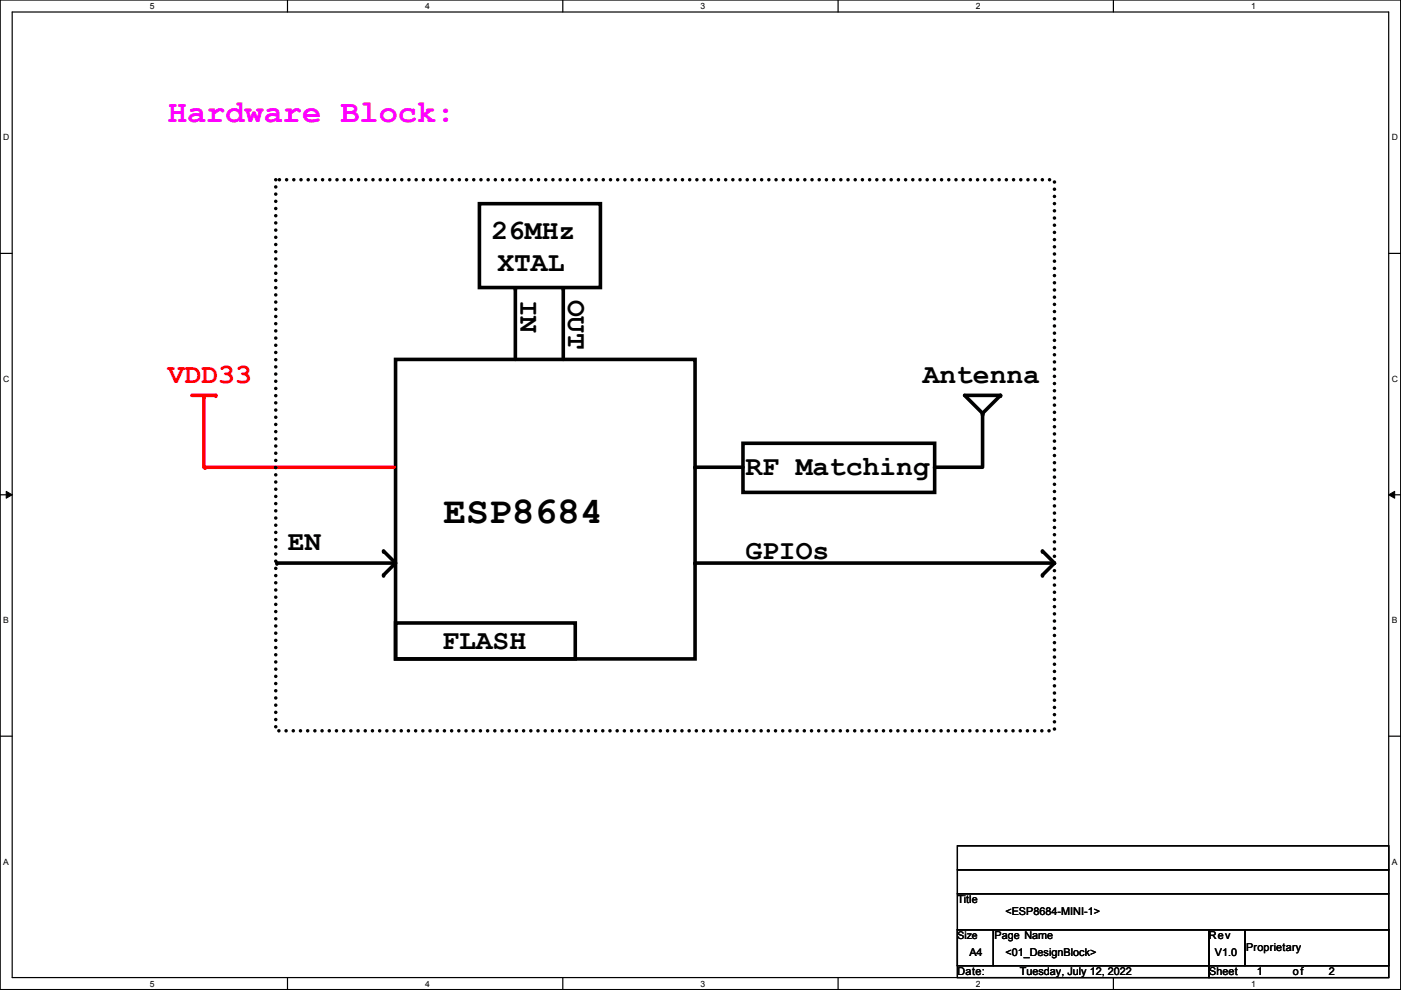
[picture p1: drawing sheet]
<svg xmlns="http://www.w3.org/2000/svg" width="297mm" height="210mm" viewBox="0 0 297 210" stroke-linecap="round" stroke-linejoin="round" font-family="sans-serif">
<path d="M0 0h297v209.8h-297zM2.6 2.5h291.8v204.8h-291.8z" fill="none" stroke="#000" stroke-width=".25"/>
<g fill="#fff">
<path d="M31.8 .3h1v2h-1z"/>
<path d="M31.8 207.5h1v2.1h-1z"/>
</g>
<path d="M61 0v2.5M61 207.3v2.5" fill="none" stroke="#000" stroke-width=".25"/>
<g fill="#fff">
<path d="M90.1 .3h1v2h-1z"/>
<path d="M90.1 207.5h1v2.1h-1z"/>
</g>
<path d="M119.3 0v2.5M119.3 207.3v2.5" fill="none" stroke="#000" stroke-width=".25"/>
<g fill="#fff">
<path d="M148.5 .3h1v2h-1z"/>
<path d="M148.5 207.5h1v2.1h-1z"/>
</g>
<path d="M177.7 0v2.5M177.7 207.3v2.5" fill="none" stroke="#000" stroke-width=".25"/>
<g fill="#fff">
<path d="M206.9 .3h1v2h-1z"/>
<path d="M206.9 207.5h1v2.1h-1z"/>
</g>
<path d="M236.1 0v2.5M236.1 207.3v2.5" fill="none" stroke="#000" stroke-width=".25"/>
<g fill="#fff">
<path d="M265.2 .3h1.1v2h-1.1z"/>
<path d="M265.2 207.5h1.1v2.1h-1.1z"/>
<path d="M.7 28.1h1.3v2.1h-1.3z"/>
<path d="M295.1 28.1h1.3v2.1h-1.3z"/>
<path d="M.7 79.3h1.3v2h-1.3z"/>
<path d="M295.1 79.3h1.3v2h-1.3z"/>
</g>
<path d="M0 53.7h2.6M294.4 53.7h2.6" fill="none" stroke="#000" stroke-width=".25"/>
<g fill="#fff">
<path d="M.7 130.5h1.2v2h-1.2z"/>
<path d="M295.1 130.5h1.2v2h-1.2z"/>
</g>
<path d="M0 104.9h2.6M294.4 104.9h2.6" fill="none" stroke="#000" stroke-width=".25"/>
<path d="M1.3 104.2l1.3 .7-1.3 .7zM294.4 104.9l1.3-.7v1.4z" fill="#000"/>
<path d="M1.3 104.2l1.3 .7-1.3 .7zM294.4 104.9l1.3-.7v1.4z" fill="none" stroke="#000" stroke-width=".21"/>
<g fill="#fff">
<path d="M.7 181.7h1.2v2h-1.2z"/>
<path d="M295.1 181.7h1.2v2h-1.2z"/>
</g>
<path d="M0 156.1h2.6M294.4 156.1h2.6" fill="none" stroke="#000" stroke-width=".25"/>
<path d="M83.9 76.2h63.5v63.5h-63.5zM147.4 99.1h10.1M157.5 94h40.7v10.4h-40.7zM198.2 99.1h10.1M204.5 83.8h7.6l-3.8 3.8zM208.3 87.9v10.9M83.9 132.1h38.1v7.6h-38.1z" fill="none" stroke="#000" stroke-width=".76"/>
<g fill="#000">
<circle cx="147.4" cy="99.1" r=".38"/>
<circle cx="198.2" cy="99.1" r=".38"/>
<circle cx="208.3" cy="87.6" r=".38"/>
<circle cx="208.3" cy="87.9" r=".38"/>
<circle cx="212.1" cy="83.8" r=".38"/>
</g>
<path d="M40.7 83.8h5.1" fill="none" stroke="#f00" stroke-width=".76"/>
<circle cx="45.8" cy="83.8" r=".38" fill="#f00"/>
<path d="M43.2 84.1v15" fill="none" stroke="#f00" stroke-width=".76"/>
<circle cx="43.2" cy="84.1" r=".38" fill="#f00"/>
<path d="M43.5 99.1h40.1" fill="none" stroke="#f00" stroke-width=".76"/>
<circle cx="43.5" cy="99.1" r=".38" fill="#f00"/>
<path d="M101.6 43.2h25.7v17.8h-25.7zM109.3 61.2v15M119.4 61.2v15M58.7 119.4h24.9M81.3 116.8l2.6 2.6-2.6 2.5M147.4 119.4h76.2M221 116.8l2.6 2.6M223.6 119.4l-2.6 2.5" fill="none" stroke="#000" stroke-width=".76"/>
<g fill="#000">
<circle cx="109.3" cy="61.2" r=".38"/>
<circle cx="119.4" cy="61.2" r=".38"/>
<circle cx="58.7" cy="119.4" r=".38"/>
<circle cx="81.3" cy="116.8" r=".38"/>
<circle cx="147.4" cy="119.4" r=".38"/>
<circle cx="221" cy="116.8" r=".38"/>
<circle cx="81.3" cy="121.9" r=".38"/>
<circle cx="221" cy="121.9" r=".38"/>
</g>
<path d="M58.5 38.1h165.1v116.8h-165.1z" fill="none" stroke="#000" stroke-width=".76" stroke-dasharray="0 1.5"/>
<path d="M203 179.3h91.4v5.1h-91.4zM203 184.4h91.4v5.1h-91.4zM203 189.5h91.4v7.6h-91.4zM203 197.1h7.6v7.6h-7.6zM203 197.1h91.4v7.6h-91.4zM210.6 197.1h45.7v7.6h-45.7zM256.3 197.1h7.7v7.6h-7.7zM264 197.1h30.4v7.6h-30.4zM203 204.7h53.3v2.6h-53.3zM256.3 204.7h38.1v2.6h-38.1z" fill="none" stroke="#000" stroke-width=".25"/>
<text font-size="8" x="94" y="110.8">ESP8684</text>
<text font-size="6.8" fill="#f0f" x="35.6" y="26">Hardware Block:</text>
<g font-size="5.9">
<text x="104.2" y="50.7">26MHz</text>
<text x="105.5" y="57.5">XTAL</text>
<text x="110.3" y="63.5" transform="rotate(90 110.3 63.5)">IN</text>
<text x="120.5" y="63.5" transform="rotate(90 120.5 63.5)">OUT</text>
<text x="195.6" y="81.1">Antenna</text>
<text x="158" y="100.7">RF Matching</text>
<text x="61" y="116.7">EN</text>
<text x="158" y="118.5">GPIOs</text>
<text x="93.8" y="137.5">FLASH</text>
</g>
<text font-size="5.9" fill="#f00" x="35.6" y="81.1">VDD33</text>
<g font-size="2.3">
<text x="203" y="191.6">Title</text>
<text x="213.2" y="194.1">&lt;ESP8684-MINI-1&gt;</text>
<text x="205.5" y="202.7">A4</text>
<text x="210.9" y="199.2">Page Name</text>
<text x="213.2" y="202.7">&lt;01_DesignBlock&gt;</text>
<text x="256.3" y="199.2">Rev</text>
<text x="257.6" y="202.7">V1.0</text>
<text x="264.2" y="201.7">Proprietary</text>
<text x="203" y="206.8">Date:</text>
<text x="216.2" y="206.8">Tuesday, July 12, 2022</text>
<text x="256.3" y="206.8">Sheet</text>
<text x="266.5" y="206.8">1</text>
<text x="274.1" y="206.8">of</text>
<text x="281.7" y="206.8">2</text>
</g>
<text font-size="2.2" x="203" y="199.1">Size</text>
<g font-size="1.8">
<text x="31.8" y="1.9">5</text>
<text x="90.1" y="1.9">4</text>
<text x="148.5" y="1.9">3</text>
<text x="206.9" y="1.9">2</text>
<text x="265.2" y="1.9">1</text>
<text x=".7" y="29.8">D</text>
<text x="295.1" y="29.8">D</text>
<text x=".7" y="81">C</text>
<text x="295.1" y="81">C</text>
<text x=".7" y="132.1">B</text>
<text x="295.1" y="132.1">B</text>
<text x=".7" y="183.3">A</text>
<text x="295.1" y="183.3">A</text>
<text x="31.8" y="209.2">5</text>
<text x="90.1" y="209.2">4</text>
<text x="148.5" y="209.2">3</text>
<text x="206.9" y="209.2">2</text>
<text x="265.2" y="209.2">1</text>
</g>
</svg>
